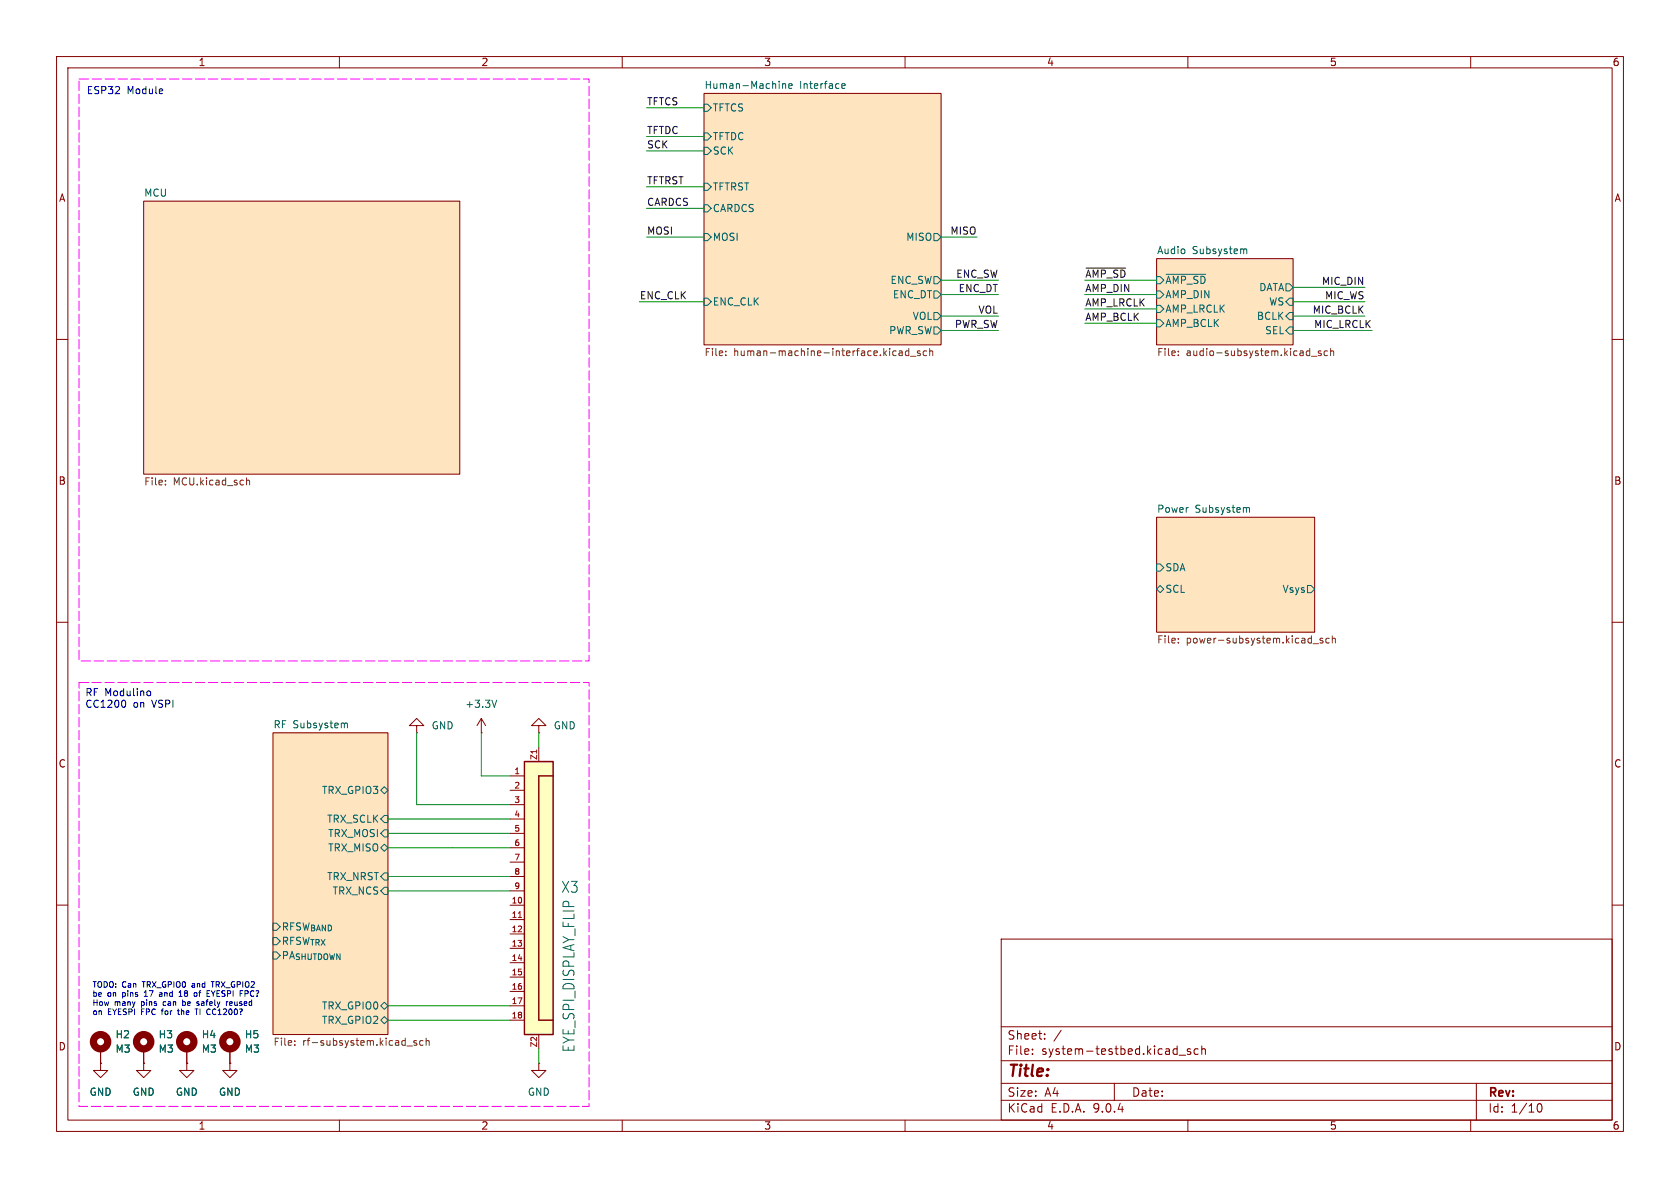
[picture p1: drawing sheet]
(kicad_sch
 (version 20250114)
 (generator "eeschema")
 (generator_version "9.0")
 (paper "A4")
 (lib_symbols
  (symbol "Mechanical:MountingHole_Pad"
   (pin_numbers (hide yes))
   (pin_names
    (offset 1.016) (hide yes)) (exclude_from_sim no) (in_bom no) (on_board yes)
   (property "Reference" "H" (at 0 6.35 0) (effects (font (size 1.27 1.27))))
   (property "Value" "MountingHole_Pad" (at 0 4.445 0) (effects (font (size 1.27 1.27))))
   (property "Footprint" "" (at 0 0 0) (effects (font (size 1.27 1.27)) (hide yes)))
   (property "Datasheet" "~" (at 0 0 0) (effects (font (size 1.27 1.27)) (hide yes)))
   (property "Description" "Mounting Hole with connection" (at 0 0 0) (effects (font (size 1.27 1.27)) (hide yes)))
   (symbol "MountingHole_Pad_0_1"
    (circle (center 0 1.27) (radius 1.27) (stroke (width 1.27) (type default)) (fill (type none))))
   (symbol "MountingHole_Pad_1_1"
    (pin input line (at 0 -2.54 90) (length 2.54) (name "1" (effects (font (size 1.27 1.27)))) (number "1" (effects (font (size 1.27 1.27))))))
   (embedded_fonts no))
  (symbol "capstone-project:Adafruit EYESPI FPC Connector"
   (pin_names
    (offset 1.016)) (exclude_from_sim no) (in_bom yes) (on_board yes)
   (property "Reference" "J" (at -1.27 3.048 0) (effects (font (size 1.27 1.27)) (justify bottom)))
   (property "Value" "EYESPI" (at 21.29 -5.08 0) (effects (font (size 1.27 1.27)) (justify left bottom)))
   (property "Footprint" "capstone-project:Adafruit EYESPI FPC Connector" (at 0 0 0) (effects (font (size 1.27 1.27)) (justify bottom) (hide yes)))
   (property "Datasheet" "https://www.we-online.com/components/products/datasheet/687118149022.pdf" (at 0 0 0) (effects (font (size 1.27 1.27)) (hide yes)))
   (property "Description" "WR-FPC SMT ZIF Horizontal Hinge Type" (at 0 0 0) (effects (font (size 1.27 1.27)) (hide yes)))
   (symbol "Adafruit EYESPI FPC Connector_0_0"
    (rectangle (start -25.4 2.54) (end 22.86 -2.54) (stroke (width 0.254) (type default)) (fill (type background)))
    (polyline (pts (xy -22.86 2.54) (xy -22.86 0)) (stroke (width 0.254) (type default)) (fill (type none)))
    (polyline (pts (xy -22.86 0) (xy 20.32 0)) (stroke (width 0.254) (type default)) (fill (type none)))
    (polyline (pts (xy 20.32 0) (xy 20.32 2.54)) (stroke (width 0.254) (type default)) (fill (type none)))
    (pin passive line (at -27.94 0 0) (length 2.54) (name "~" (effects (font (size 1.016 1.016)))) (number "Z2" (effects (font (size 1.016 1.016)))))
    (pin passive line (at -22.86 -5.08 90) (length 2.54) (name "~" (effects (font (size 1.016 1.016)))) (number "18" (effects (font (size 1.016 1.016)))))
    (pin passive line (at -20.32 -5.08 90) (length 2.54) (name "~" (effects (font (size 1.016 1.016)))) (number "17" (effects (font (size 1.016 1.016)))))
    (pin passive line (at -17.78 -5.08 90) (length 2.54) (name "~" (effects (font (size 1.016 1.016)))) (number "16" (effects (font (size 1.016 1.016)))))
    (pin passive line (at -15.24 -5.08 90) (length 2.54) (name "~" (effects (font (size 1.016 1.016)))) (number "15" (effects (font (size 1.016 1.016)))))
    (pin passive line (at -12.7 -5.08 90) (length 2.54) (name "~" (effects (font (size 1.016 1.016)))) (number "14" (effects (font (size 1.016 1.016)))))
    (pin passive line (at -10.16 -5.08 90) (length 2.54) (name "~" (effects (font (size 1.016 1.016)))) (number "13" (effects (font (size 1.016 1.016)))))
    (pin passive line (at -7.62 -5.08 90) (length 2.54) (name "~" (effects (font (size 1.016 1.016)))) (number "12" (effects (font (size 1.016 1.016)))))
    (pin passive line (at -5.08 -5.08 90) (length 2.54) (name "~" (effects (font (size 1.016 1.016)))) (number "11" (effects (font (size 1.016 1.016)))))
    (pin passive line (at -2.54 -5.08 90) (length 2.54) (name "~" (effects (font (size 1.016 1.016)))) (number "10" (effects (font (size 1.016 1.016)))))
    (pin passive line (at 0 -5.08 90) (length 2.54) (name "~" (effects (font (size 1.016 1.016)))) (number "9" (effects (font (size 1.016 1.016)))))
    (pin passive line (at 2.54 -5.08 90) (length 2.54) (name "~" (effects (font (size 1.016 1.016)))) (number "8" (effects (font (size 1.016 1.016)))))
    (pin passive line (at 5.08 -5.08 90) (length 2.54) (name "~" (effects (font (size 1.016 1.016)))) (number "7" (effects (font (size 1.016 1.016)))))
    (pin passive line (at 7.62 -5.08 90) (length 2.54) (name "~" (effects (font (size 1.016 1.016)))) (number "6" (effects (font (size 1.016 1.016)))))
    (pin passive line (at 10.16 -5.08 90) (length 2.54) (name "~" (effects (font (size 1.016 1.016)))) (number "5" (effects (font (size 1.016 1.016)))))
    (pin passive line (at 12.7 -5.08 90) (length 2.54) (name "~" (effects (font (size 1.016 1.016)))) (number "4" (effects (font (size 1.016 1.016)))))
    (pin passive line (at 15.24 -5.08 90) (length 2.54) (name "~" (effects (font (size 1.016 1.016)))) (number "3" (effects (font (size 1.016 1.016)))))
    (pin passive line (at 17.78 -5.08 90) (length 2.54) (name "~" (effects (font (size 1.016 1.016)))) (number "2" (effects (font (size 1.016 1.016)))))
    (pin passive line (at 20.32 -5.08 90) (length 2.54) (name "~" (effects (font (size 1.016 1.016)))) (number "1" (effects (font (size 1.016 1.016)))))
    (pin passive line (at 25.4 0 180) (length 2.54) (name "~" (effects (font (size 1.016 1.016)))) (number "Z1" (effects (font (size 1.016 1.016))))))
   (embedded_fonts no))
  (symbol "power:+3.3V"
   (power)
   (pin_numbers (hide yes))
   (pin_names
    (offset 0) (hide yes)) (exclude_from_sim no) (in_bom yes) (on_board yes)
   (property "Reference" "#PWR" (at 0 -3.81 0) (effects (font (size 1.27 1.27)) (hide yes)))
   (property "Value" "+3.3V" (at 0 3.556 0) (effects (font (size 1.27 1.27))))
   (property "Footprint" "" (at 0 0 0) (effects (font (size 1.27 1.27)) (hide yes)))
   (property "Datasheet" "" (at 0 0 0) (effects (font (size 1.27 1.27)) (hide yes)))
   (property "Description" "Power symbol creates a global label with name \"+3.3V\"" (at 0 0 0) (effects (font (size 1.27 1.27)) (hide yes)))
   (symbol "+3.3V_0_1"
    (polyline (pts (xy -0.762 1.27) (xy 0 2.54)) (stroke (width 0) (type default)) (fill (type none)))
    (polyline (pts (xy 0 2.54) (xy 0.762 1.27)) (stroke (width 0) (type default)) (fill (type none)))
    (polyline (pts (xy 0 0) (xy 0 2.54)) (stroke (width 0) (type default)) (fill (type none))))
   (symbol "+3.3V_1_1"
    (pin power_in line (at 0 0 90) (length 0) (name "~" (effects (font (size 1.27 1.27)))) (number "1" (effects (font (size 1.27 1.27))))))
   (embedded_fonts no))
  (symbol "power:GND"
   (power)
   (pin_numbers (hide yes))
   (pin_names
    (offset 0) (hide yes)) (exclude_from_sim no) (in_bom yes) (on_board yes)
   (property "Reference" "#PWR" (at 0 -6.35 0) (effects (font (size 1.27 1.27)) (hide yes)))
   (property "Value" "GND" (at 0 -3.81 0) (effects (font (size 1.27 1.27))))
   (property "Footprint" "" (at 0 0 0) (effects (font (size 1.27 1.27)) (hide yes)))
   (property "Datasheet" "" (at 0 0 0) (effects (font (size 1.27 1.27)) (hide yes)))
   (property "Description" "Power symbol creates a global label with name \"GND\" , ground" (at 0 0 0) (effects (font (size 1.27 1.27)) (hide yes)))
   (symbol "GND_0_1"
    (polyline (pts (xy 0 0) (xy 0 -1.27) (xy 1.27 -1.27) (xy 0 -2.54) (xy -1.27 -1.27) (xy 0 -1.27)) (stroke (width 0) (type default)) (fill (type none))))
   (symbol "GND_1_1"
    (pin power_in line (at 0 0 270) (length 0) (name "~" (effects (font (size 1.27 1.27)))) (number "1" (effects (font (size 1.27 1.27))))))
   (embedded_fonts no)))
 (rectangle
  (start 13.97 13.97)
  (end 104.14 116.84)
  (stroke (width 0) (type dash) (color 255 0 255 1))
  (fill (type none)))
 (rectangle
  (start 125.73 -92.71)
  (end 125.73 -92.71)
  (stroke (width 0) (type default))
  (fill (type none)))
 (rectangle
  (start 13.97 120.65)
  (end 104.14 195.58)
  (stroke (width 0) (type dash) (color 255 0 255 1))
  (fill (type none)))
 (text "RF Modulino\nCC1200 on VSPI"
  (exclude_from_sim no)
  (at 14.986 121.92 0)
  (effects (font (size 1.27 1.27)) (justify left top)))
 (text "ESP32 Module"
  (exclude_from_sim no)
  (at 15.24 15.494 0)
  (effects (font (size 1.27 1.27)) (justify left top)))
 (text "TODO: Can TRX_GPIO0 and TRX_GPIO2\nbe on pins 17 and 18 of EYESPI FPC?\nHow many pins can be safely reused \non EYESPI FPC for the TI CC1200?"
  (exclude_from_sim no)
  (at 16.256 173.736 0)
  (effects (font (size 1 1)) (justify left top)))
 (wire
  (pts (xy 68.58 157.48) (xy 90.17 157.48))
  (stroke (width 0.1524) (type solid)))
 (wire
  (pts (xy 241.3 50.8) (xy 228.6 50.8))
  (stroke (width 0) (type default)))
 (wire
  (pts (xy 241.3 53.34) (xy 228.6 53.34))
  (stroke (width 0) (type default)))
 (wire
  (pts (xy 114.3 26.67) (xy 124.46 26.67))
  (stroke (width 0) (type default)))
 (wire
  (pts (xy 191.77 52.07) (xy 204.47 52.07))
  (stroke (width 0) (type default)))
 (wire
  (pts (xy 228.6 58.42) (xy 242.57 58.42))
  (stroke (width 0) (type default)))
 (wire
  (pts (xy 172.72 41.91) (xy 166.37 41.91))
  (stroke (width 0) (type default)))
 (wire
  (pts (xy 191.77 49.53) (xy 204.47 49.53))
  (stroke (width 0) (type default)))
 (wire
  (pts (xy 80.01 147.32) (xy 90.17 147.32))
  (stroke (width 0.1524) (type solid)))
 (wire
  (pts (xy 95.25 185.42) (xy 95.25 187.96))
  (stroke (width 0) (type default)))
 (wire
  (pts (xy 241.3 55.88) (xy 228.6 55.88))
  (stroke (width 0) (type default)))
 (wire
  (pts (xy 95.25 129.54) (xy 95.25 132.08))
  (stroke (width 0) (type default)))
 (wire
  (pts (xy 166.37 49.53) (xy 176.53 49.53))
  (stroke (width 0) (type default)))
 (wire
  (pts (xy 113.03 53.34) (xy 124.46 53.34))
  (stroke (width 0) (type default)))
 (wire
  (pts (xy 68.58 180.34) (xy 90.17 180.34))
  (stroke (width 0) (type default)))
 (wire
  (pts (xy 73.66 142.24) (xy 90.17 142.24))
  (stroke (width 0.1524) (type solid)))
 (wire
  (pts (xy 114.3 36.83) (xy 124.46 36.83))
  (stroke (width 0) (type default)))
 (wire
  (pts (xy 80.01 149.86) (xy 90.17 149.86))
  (stroke (width 0.1524) (type solid)))
 (wire
  (pts (xy 114.3 41.91) (xy 124.46 41.91))
  (stroke (width 0) (type default)))
 (wire
  (pts (xy 191.77 57.15) (xy 204.47 57.15))
  (stroke (width 0) (type default)))
 (wire
  (pts (xy 80.01 144.78) (xy 90.17 144.78))
  (stroke (width 0.1524) (type solid)))
 (wire
  (pts (xy 68.58 177.8) (xy 90.17 177.8))
  (stroke (width 0) (type default)))
 (wire
  (pts (xy 166.37 52.07) (xy 176.53 52.07))
  (stroke (width 0) (type default)))
 (wire
  (pts (xy 114.3 33.02) (xy 124.46 33.02))
  (stroke (width 0) (type default)))
 (wire
  (pts (xy 85.09 137.16) (xy 90.17 137.16))
  (stroke (width 0.1524) (type solid)))
 (wire
  (pts (xy 68.58 144.78) (xy 80.01 144.78))
  (stroke (width 0) (type default)))
 (wire
  (pts (xy 114.3 24.13) (xy 124.46 24.13))
  (stroke (width 0) (type default)))
 (wire
  (pts (xy 68.58 147.32) (xy 80.01 147.32))
  (stroke (width 0) (type default)))
 (wire
  (pts (xy 191.77 54.61) (xy 204.47 54.61))
  (stroke (width 0) (type default)))
 (wire
  (pts (xy 68.58 154.94) (xy 80.01 154.94))
  (stroke (width 0) (type default)))
 (wire
  (pts (xy 114.3 19.05) (xy 124.46 19.05))
  (stroke (width 0) (type default)))
 (wire
  (pts (xy 73.66 129.54) (xy 73.66 142.24))
  (stroke (width 0.1524) (type solid)))
 (wire
  (pts (xy 68.58 149.86) (xy 80.01 149.86))
  (stroke (width 0) (type default)))
 (wire
  (pts (xy 85.09 129.54) (xy 85.09 137.16))
  (stroke (width 0) (type default)))
 (wire
  (pts (xy 166.37 55.88) (xy 176.53 55.88))
  (stroke (width 0) (type default)))
 (wire
  (pts (xy 80.01 154.94) (xy 90.17 154.94))
  (stroke (width 0.1524) (type solid)))
 (wire
  (pts (xy 166.37 58.42) (xy 176.53 58.42))
  (stroke (width 0) (type default)))
 (label "ENC_DT"
  (at 176.53 52.07 180)
  (effects (font (size 1.27 1.27)) (justify right bottom)))
 (label "TFTCS"
  (at 114.3 19.05 0)
  (effects (font (size 1.27 1.27)) (justify left bottom)))
 (label "VOL"
  (at 176.53 55.88 180)
  (effects (font (size 1.27 1.27)) (justify right bottom)))
 (label "MOSI"
  (at 114.3 41.91 0)
  (effects (font (size 1.27 1.27)) (justify left bottom)))
 (label "AMP_BCLK"
  (at 191.77 57.15 0)
  (effects (font (size 1.27 1.27)) (justify left bottom)))
 (label "TFTDC"
  (at 114.3 24.13 0)
  (effects (font (size 1.27 1.27)) (justify left bottom)))
 (label "MISO"
  (at 172.72 41.91 180)
  (effects (font (size 1.27 1.27)) (justify right bottom)))
 (label "CARDCS"
  (at 114.3 36.83 0)
  (effects (font (size 1.27 1.27)) (justify left bottom)))
 (label "MIC_LRCLK"
  (at 242.57 58.42 180)
  (effects (font (size 1.27 1.27)) (justify right bottom)))
 (label "SCK"
  (at 114.3 26.67 0)
  (effects (font (size 1.27 1.27)) (justify left bottom)))
 (label "TFTRST"
  (at 114.3 33.02 0)
  (effects (font (size 1.27 1.27)) (justify left bottom)))
 (label "PWR_SW"
  (at 176.53 58.42 180)
  (effects (font (size 1.27 1.27)) (justify right bottom)))
 (label "ENC_CLK"
  (at 113.03 53.34 0)
  (effects (font (size 1.27 1.27)) (justify left bottom)))
 (label "~{AMP_SD}"
  (at 191.77 49.53 0)
  (effects (font (size 1.27 1.27)) (justify left bottom)))
 (label "AMP_DIN"
  (at 191.77 52.07 0)
  (effects (font (size 1.27 1.27)) (justify left bottom)))
 (label "MIC_BCLK"
  (at 241.3 55.88 180)
  (effects (font (size 1.27 1.27)) (justify right bottom)))
 (label "MIC_DIN"
  (at 241.3 50.8 180)
  (effects (font (size 1.27 1.27)) (justify right bottom)))
 (label "MIC_WS"
  (at 241.3 53.34 180)
  (effects (font (size 1.27 1.27)) (justify right bottom)))
 (label "AMP_LRCLK"
  (at 191.77 54.61 0)
  (effects (font (size 1.27 1.27)) (justify left bottom)))
 (label "ENC_SW"
  (at 176.53 49.53 180)
  (effects (font (size 1.27 1.27)) (justify right bottom)))
 (symbol
  (lib_id "Mechanical:MountingHole_Pad")
  (at 40.64 185.42 0)
  (unit 1)
  (exclude_from_sim no)
  (in_bom no)
  (on_board yes)
  (dnp no)
  (fields_autoplaced yes)
  (property "Reference" "H5" (at 43.18 182.8799 0) (effects (font (size 1.27 1.27)) (justify left)))
  (property "Value" "M3" (at 43.18 185.4199 0) (effects (font (size 1.27 1.27)) (justify left)))
  (property "Footprint" "MountingHole:MountingHole_3.2mm_M3_ISO14580_Pad" (at 40.64 185.42 0) (effects (font (size 1.27 1.27)) (hide yes)))
  (property "Datasheet" "~" (at 40.64 185.42 0) (effects (font (size 1.27 1.27)) (hide yes)))
  (property "Description" "Mounting Hole with connection" (at 40.64 185.42 0) (effects (font (size 1.27 1.27)) (hide yes)))
  (pin "1"))
 (symbol
  (lib_id "power:GND")
  (at 73.66 129.54 180)
  (unit 1)
  (exclude_from_sim no)
  (in_bom yes)
  (on_board yes)
  (dnp no)
  (property "Reference" "#PWR059" (at 73.66 123.19 0) (effects (font (size 1.27 1.27)) (hide yes)))
  (property "Value" "GND" (at 76.2 128.2699 0) (effects (font (size 1.27 1.27)) (justify right)))
  (property "Footprint" "" (at 73.66 129.54 0) (effects (font (size 1.27 1.27)) (hide yes)))
  (property "Datasheet" "" (at 73.66 129.54 0) (effects (font (size 1.27 1.27)) (hide yes)))
  (property "Description" "Power symbol creates a global label with name \"GND\" , ground" (at 73.66 129.54 0) (effects (font (size 1.27 1.27)) (hide yes)))
  (pin "1"))
 (symbol
  (lib_id "Mechanical:MountingHole_Pad")
  (at 33.02 185.42 0)
  (unit 1)
  (exclude_from_sim no)
  (in_bom no)
  (on_board yes)
  (dnp no)
  (fields_autoplaced yes)
  (property "Reference" "H4" (at 35.56 182.8799 0) (effects (font (size 1.27 1.27)) (justify left)))
  (property "Value" "M3" (at 35.56 185.4199 0) (effects (font (size 1.27 1.27)) (justify left)))
  (property "Footprint" "MountingHole:MountingHole_3.2mm_M3_ISO14580_Pad" (at 33.02 185.42 0) (effects (font (size 1.27 1.27)) (hide yes)))
  (property "Datasheet" "~" (at 33.02 185.42 0) (effects (font (size 1.27 1.27)) (hide yes)))
  (property "Description" "Mounting Hole with connection" (at 33.02 185.42 0) (effects (font (size 1.27 1.27)) (hide yes)))
  (pin "1"))
 (symbol
  (lib_id "Mechanical:MountingHole_Pad")
  (at 17.78 185.42 0)
  (unit 1)
  (exclude_from_sim no)
  (in_bom no)
  (on_board yes)
  (dnp no)
  (fields_autoplaced yes)
  (property "Reference" "H2" (at 20.32 182.8799 0) (effects (font (size 1.27 1.27)) (justify left)))
  (property "Value" "M3" (at 20.32 185.4199 0) (effects (font (size 1.27 1.27)) (justify left)))
  (property "Footprint" "MountingHole:MountingHole_3.2mm_M3_ISO14580_Pad" (at 17.78 185.42 0) (effects (font (size 1.27 1.27)) (hide yes)))
  (property "Datasheet" "~" (at 17.78 185.42 0) (effects (font (size 1.27 1.27)) (hide yes)))
  (property "Description" "Mounting Hole with connection" (at 17.78 185.42 0) (effects (font (size 1.27 1.27)) (hide yes)))
  (pin "1"))
 (symbol
  (lib_id "power:GND")
  (at 95.25 187.96 0)
  (mirror y)
  (unit 1)
  (exclude_from_sim no)
  (in_bom yes)
  (on_board yes)
  (dnp no)
  (fields_autoplaced yes)
  (property "Reference" "#PWR090" (at 95.25 194.31 0) (effects (font (size 1.27 1.27)) (hide yes)))
  (property "Value" "GND" (at 95.25 193.04 0) (effects (font (size 1.27 1.27))))
  (property "Footprint" "" (at 95.25 187.96 0) (effects (font (size 1.27 1.27)) (hide yes)))
  (property "Datasheet" "" (at 95.25 187.96 0) (effects (font (size 1.27 1.27)) (hide yes)))
  (property "Description" "Power symbol creates a global label with name \"GND\" , ground" (at 95.25 187.96 0) (effects (font (size 1.27 1.27)) (hide yes)))
  (pin "1"))
 (symbol
  (lib_id "power:GND")
  (at 25.4 187.96 0)
  (unit 1)
  (exclude_from_sim no)
  (in_bom yes)
  (on_board yes)
  (dnp no)
  (fields_autoplaced yes)
  (property "Reference" "#PWR0134" (at 25.4 194.31 0) (effects (font (size 1.27 1.27)) (hide yes)))
  (property "Value" "GND" (at 25.4 193.04 0) (effects (font (size 1.27 1.27))))
  (property "Footprint" "" (at 25.4 187.96 0) (effects (font (size 1.27 1.27)) (hide yes)))
  (property "Datasheet" "" (at 25.4 187.96 0) (effects (font (size 1.27 1.27)) (hide yes)))
  (property "Description" "Power symbol creates a global label with name \"GND\" , ground" (at 25.4 187.96 0) (effects (font (size 1.27 1.27)) (hide yes)))
  (pin "1"))
 (symbol
  (lib_id "power:GND")
  (at 95.25 129.54 180)
  (unit 1)
  (exclude_from_sim no)
  (in_bom yes)
  (on_board yes)
  (dnp no)
  (property "Reference" "#PWR089" (at 95.25 123.19 0) (effects (font (size 1.27 1.27)) (hide yes)))
  (property "Value" "GND" (at 97.79 128.2699 0) (effects (font (size 1.27 1.27)) (justify right)))
  (property "Footprint" "" (at 95.25 129.54 0) (effects (font (size 1.27 1.27)) (hide yes)))
  (property "Datasheet" "" (at 95.25 129.54 0) (effects (font (size 1.27 1.27)) (hide yes)))
  (property "Description" "Power symbol creates a global label with name \"GND\" , ground" (at 95.25 129.54 0) (effects (font (size 1.27 1.27)) (hide yes)))
  (pin "1"))
 (symbol
  (lib_id "power:GND")
  (at 40.64 187.96 0)
  (unit 1)
  (exclude_from_sim no)
  (in_bom yes)
  (on_board yes)
  (dnp no)
  (fields_autoplaced yes)
  (property "Reference" "#PWR0136" (at 40.64 194.31 0) (effects (font (size 1.27 1.27)) (hide yes)))
  (property "Value" "GND" (at 40.64 193.04 0) (effects (font (size 1.27 1.27))))
  (property "Footprint" "" (at 40.64 187.96 0) (effects (font (size 1.27 1.27)) (hide yes)))
  (property "Datasheet" "" (at 40.64 187.96 0) (effects (font (size 1.27 1.27)) (hide yes)))
  (property "Description" "Power symbol creates a global label with name \"GND\" , ground" (at 40.64 187.96 0) (effects (font (size 1.27 1.27)) (hide yes)))
  (pin "1"))
 (symbol
  (lib_id "capstone-project:Adafruit EYESPI FPC Connector")
  (at 95.25 157.48 270)
  (mirror x)
  (unit 1)
  (exclude_from_sim no)
  (in_bom yes)
  (on_board yes)
  (dnp no)
  (property "Reference" "X3" (at 99.06 156.845 90) (effects (font (size 1.9304 1.6408)) (justify left)))
  (property "Value" "EYE_SPI_DISPLAY_FLIP" (at 100.584 186.182 0) (effects (font (size 1.9304 1.6408)) (justify left)))
  (property "Footprint" "capstone-project:Adafruit EYESPI FPC Connector" (at 95.25 157.48 0) (effects (font (size 1.27 1.27)) (justify bottom) (hide yes)))
  (property "Datasheet" "https://www.we-online.com/components/products/datasheet/687118149022.pdf" (at 95.25 157.48 0) (effects (font (size 1.27 1.27)) (hide yes)))
  (property "Description" "WR-FPC SMT ZIF Horizontal Hinge Type" (at 95.25 157.48 0) (effects (font (size 1.27 1.27)) (hide yes)))
  (pin "1")
  (pin "10")
  (pin "11")
  (pin "12")
  (pin "13")
  (pin "14")
  (pin "15")
  (pin "16")
  (pin "17")
  (pin "18")
  (pin "2")
  (pin "3")
  (pin "4")
  (pin "5")
  (pin "6")
  (pin "7")
  (pin "8")
  (pin "9")
  (pin "Z2")
  (pin "Z1"))
 (symbol
  (lib_id "power:+3.3V")
  (at 85.09 129.54 0)
  (unit 1)
  (exclude_from_sim no)
  (in_bom yes)
  (on_board yes)
  (dnp no)
  (fields_autoplaced yes)
  (property "Reference" "#PWR051" (at 85.09 133.35 0) (effects (font (size 1.27 1.27)) (hide yes)))
  (property "Value" "+3.3V" (at 85.09 124.46 0) (effects (font (size 1.27 1.27))))
  (property "Footprint" "" (at 85.09 129.54 0) (effects (font (size 1.27 1.27)) (hide yes)))
  (property "Datasheet" "" (at 85.09 129.54 0) (effects (font (size 1.27 1.27)) (hide yes)))
  (property "Description" "Power symbol creates a global label with name \"+3.3V\"" (at 85.09 129.54 0) (effects (font (size 1.27 1.27)) (hide yes)))
  (pin "1"))
 (symbol
  (lib_id "power:GND")
  (at 17.78 187.96 0)
  (unit 1)
  (exclude_from_sim no)
  (in_bom yes)
  (on_board yes)
  (dnp no)
  (fields_autoplaced yes)
  (property "Reference" "#PWR0133" (at 17.78 194.31 0) (effects (font (size 1.27 1.27)) (hide yes)))
  (property "Value" "GND" (at 17.78 193.04 0) (effects (font (size 1.27 1.27))))
  (property "Footprint" "" (at 17.78 187.96 0) (effects (font (size 1.27 1.27)) (hide yes)))
  (property "Datasheet" "" (at 17.78 187.96 0) (effects (font (size 1.27 1.27)) (hide yes)))
  (property "Description" "Power symbol creates a global label with name \"GND\" , ground" (at 17.78 187.96 0) (effects (font (size 1.27 1.27)) (hide yes)))
  (pin "1"))
 (symbol
  (lib_id "power:GND")
  (at 33.02 187.96 0)
  (unit 1)
  (exclude_from_sim no)
  (in_bom yes)
  (on_board yes)
  (dnp no)
  (fields_autoplaced yes)
  (property "Reference" "#PWR0135" (at 33.02 194.31 0) (effects (font (size 1.27 1.27)) (hide yes)))
  (property "Value" "GND" (at 33.02 193.04 0) (effects (font (size 1.27 1.27))))
  (property "Footprint" "" (at 33.02 187.96 0) (effects (font (size 1.27 1.27)) (hide yes)))
  (property "Datasheet" "" (at 33.02 187.96 0) (effects (font (size 1.27 1.27)) (hide yes)))
  (property "Description" "Power symbol creates a global label with name \"GND\" , ground" (at 33.02 187.96 0) (effects (font (size 1.27 1.27)) (hide yes)))
  (pin "1"))
 (symbol
  (lib_id "Mechanical:MountingHole_Pad")
  (at 25.4 185.42 0)
  (unit 1)
  (exclude_from_sim no)
  (in_bom no)
  (on_board yes)
  (dnp no)
  (fields_autoplaced yes)
  (property "Reference" "H3" (at 27.94 182.8799 0) (effects (font (size 1.27 1.27)) (justify left)))
  (property "Value" "M3" (at 27.94 185.4199 0) (effects (font (size 1.27 1.27)) (justify left)))
  (property "Footprint" "MountingHole:MountingHole_3.2mm_M3_ISO14580_Pad" (at 25.4 185.42 0) (effects (font (size 1.27 1.27)) (hide yes)))
  (property "Datasheet" "~" (at 25.4 185.42 0) (effects (font (size 1.27 1.27)) (hide yes)))
  (property "Description" "Mounting Hole with connection" (at 25.4 185.42 0) (effects (font (size 1.27 1.27)) (hide yes)))
  (pin "1"))
 (sheet
  (at 48.26 129.54)
  (size 20.32 53.34)
  (exclude_from_sim no)
  (in_bom yes)
  (on_board yes)
  (dnp no)
  (fields_autoplaced yes)
  (stroke (width 0.1524) (type solid))
  (fill (color 255 229 191 1.0000))
  (property "Sheetname" "RF Subsystem" (at 48.26 128.8284 0) (effects (font (size 1.27 1.27)) (justify left bottom)))
  (property "Sheetfile" "rf-subsystem.kicad_sch" (at 48.26 183.4646 0) (effects (font (size 1.27 1.27)) (justify left top)))
  (pin "TRX_GPIO2" bidirectional (at 68.58 180.34 0) (effects (font (size 1.27 1.27)) (justify right)))
  (pin "TRX_NCS" input (at 68.58 157.48 0) (effects (font (size 1.27 1.27)) (justify right)))
  (pin "TRX_SCLK" input (at 68.58 144.78 0) (effects (font (size 1.27 1.27)) (justify right)))
  (pin "TRX_GPIO3" bidirectional (at 68.58 139.7 0) (effects (font (size 1.27 1.27)) (justify right)))
  (pin "TRX_MISO" bidirectional (at 68.58 149.86 0) (effects (font (size 1.27 1.27)) (justify right)))
  (pin "TRX_NRST" input (at 68.58 154.94 0) (effects (font (size 1.27 1.27)) (justify right)))
  (pin "TRX_GPIO0" bidirectional (at 68.58 177.8 0) (effects (font (size 1.27 1.27)) (justify right)))
  (pin "TRX_MOSI" input (at 68.58 147.32 0) (effects (font (size 1.27 1.27)) (justify right)))
  (pin "PA_{SHUTDOWN}" input (at 48.26 168.91 180) (effects (font (size 1.27 1.27)) (justify left)))
  (pin "RFSW_{TRX}" input (at 48.26 166.37 180) (effects (font (size 1.27 1.27)) (justify left)))
  (pin "RFSW_{BAND}" input (at 48.26 163.83 180) (effects (font (size 1.27 1.27)) (justify left))))
 (sheet
  (at 124.46 16.51)
  (size 41.91 44.45)
  (exclude_from_sim no)
  (in_bom yes)
  (on_board yes)
  (dnp no)
  (fields_autoplaced yes)
  (stroke (width 0.1524) (type solid))
  (fill (color 255 229 191 1.0000))
  (property "Sheetname" "Human-Machine Interface" (at 124.46 15.7984 0) (effects (font (size 1.27 1.27)) (justify left bottom)))
  (property "Sheetfile" "human-machine-interface.kicad_sch" (at 124.46 61.5446 0) (effects (font (size 1.27 1.27)) (justify left top)))
  (pin "VOL" output (at 166.37 55.88 0) (effects (font (size 1.27 1.27)) (justify right)))
  (pin "ENC_SW" output (at 166.37 49.53 0) (effects (font (size 1.27 1.27)) (justify right)))
  (pin "ENC_CLK" input (at 124.46 53.34 180) (effects (font (size 1.27 1.27)) (justify left)))
  (pin "ENC_DT" output (at 166.37 52.07 0) (effects (font (size 1.27 1.27)) (justify right)))
  (pin "PWR_SW" output (at 166.37 58.42 0) (effects (font (size 1.27 1.27)) (justify right)))
  (pin "MOSI" input (at 124.46 41.91 180) (effects (font (size 1.27 1.27)) (justify left)))
  (pin "SCK" input (at 124.46 26.67 180) (effects (font (size 1.27 1.27)) (justify left)))
  (pin "TFTDC" input (at 124.46 24.13 180) (effects (font (size 1.27 1.27)) (justify left)))
  (pin "MISO" output (at 166.37 41.91 0) (effects (font (size 1.27 1.27)) (justify right)))
  (pin "TFTCS" input (at 124.46 19.05 180) (effects (font (size 1.27 1.27)) (justify left)))
  (pin "TFTRST" input (at 124.46 33.02 180) (effects (font (size 1.27 1.27)) (justify left)))
  (pin "CARDCS" input (at 124.46 36.83 180) (effects (font (size 1.27 1.27)) (justify left))))
 (sheet
  (at 25.4 35.56)
  (size 55.88 48.26)
  (exclude_from_sim no)
  (in_bom yes)
  (on_board yes)
  (dnp no)
  (fields_autoplaced yes)
  (stroke (width 0.1524) (type solid))
  (fill (color 255 229 191 1.0000))
  (property "Sheetname" "MCU" (at 25.4 34.8484 0) (effects (font (size 1.27 1.27)) (justify left bottom)))
  (property "Sheetfile" "MCU.kicad_sch" (at 25.4 84.4046 0) (effects (font (size 1.27 1.27)) (justify left top))))
 (sheet
  (at 204.47 91.44)
  (size 27.94 20.32)
  (exclude_from_sim no)
  (in_bom yes)
  (on_board yes)
  (dnp no)
  (fields_autoplaced yes)
  (stroke (width 0.1524) (type solid))
  (fill (color 255 229 191 1.0000))
  (property "Sheetname" "Power Subsystem" (at 204.47 90.7284 0) (effects (font (size 1.27 1.27)) (justify left bottom)))
  (property "Sheetfile" "power-subsystem.kicad_sch" (at 204.47 112.3446 0) (effects (font (size 1.27 1.27)) (justify left top)))
  (pin "Vsys" output (at 232.41 104.14 0) (effects (font (size 1.27 1.27)) (justify right)))
  (pin "SDA" input (at 204.47 100.33 180) (effects (font (size 1.27 1.27)) (justify left)))
  (pin "SCL" bidirectional (at 204.47 104.14 180) (effects (font (size 1.27 1.27)) (justify left))))
 (sheet
  (at 204.47 45.72)
  (size 24.13 15.24)
  (exclude_from_sim no)
  (in_bom yes)
  (on_board yes)
  (dnp no)
  (fields_autoplaced yes)
  (stroke (width 0.1524) (type solid))
  (fill (color 255 229 191 1.0000))
  (property "Sheetname" "Audio Subsystem" (at 204.47 45.0084 0) (effects (font (size 1.27 1.27)) (justify left bottom)))
  (property "Sheetfile" "audio-subsystem.kicad_sch" (at 204.47 61.5446 0) (effects (font (size 1.27 1.27)) (justify left top)))
  (pin "AMP_DIN" input (at 204.47 52.07 180) (effects (font (size 1.27 1.27)) (justify left)))
  (pin "AMP_LRCLK" input (at 204.47 54.61 180) (effects (font (size 1.27 1.27)) (justify left)))
  (pin "~{AMP_SD}" input (at 204.47 49.53 180) (effects (font (size 1.27 1.27)) (justify left)))
  (pin "AMP_BCLK" input (at 204.47 57.15 180) (effects (font (size 1.27 1.27)) (justify left)))
  (pin "DATA" output (at 228.6 50.8 0) (effects (font (size 1.27 1.27)) (justify right)))
  (pin "SEL" input (at 228.6 58.42 0) (effects (font (size 1.27 1.27)) (justify right)))
  (pin "WS" input (at 228.6 53.34 0) (effects (font (size 1.27 1.27)) (justify right)))
  (pin "BCLK" input (at 228.6 55.88 0) (effects (font (size 1.27 1.27)) (justify right))))
 (sheet_instances
  (path ""
   (page "1")))
 (embedded_fonts no))
